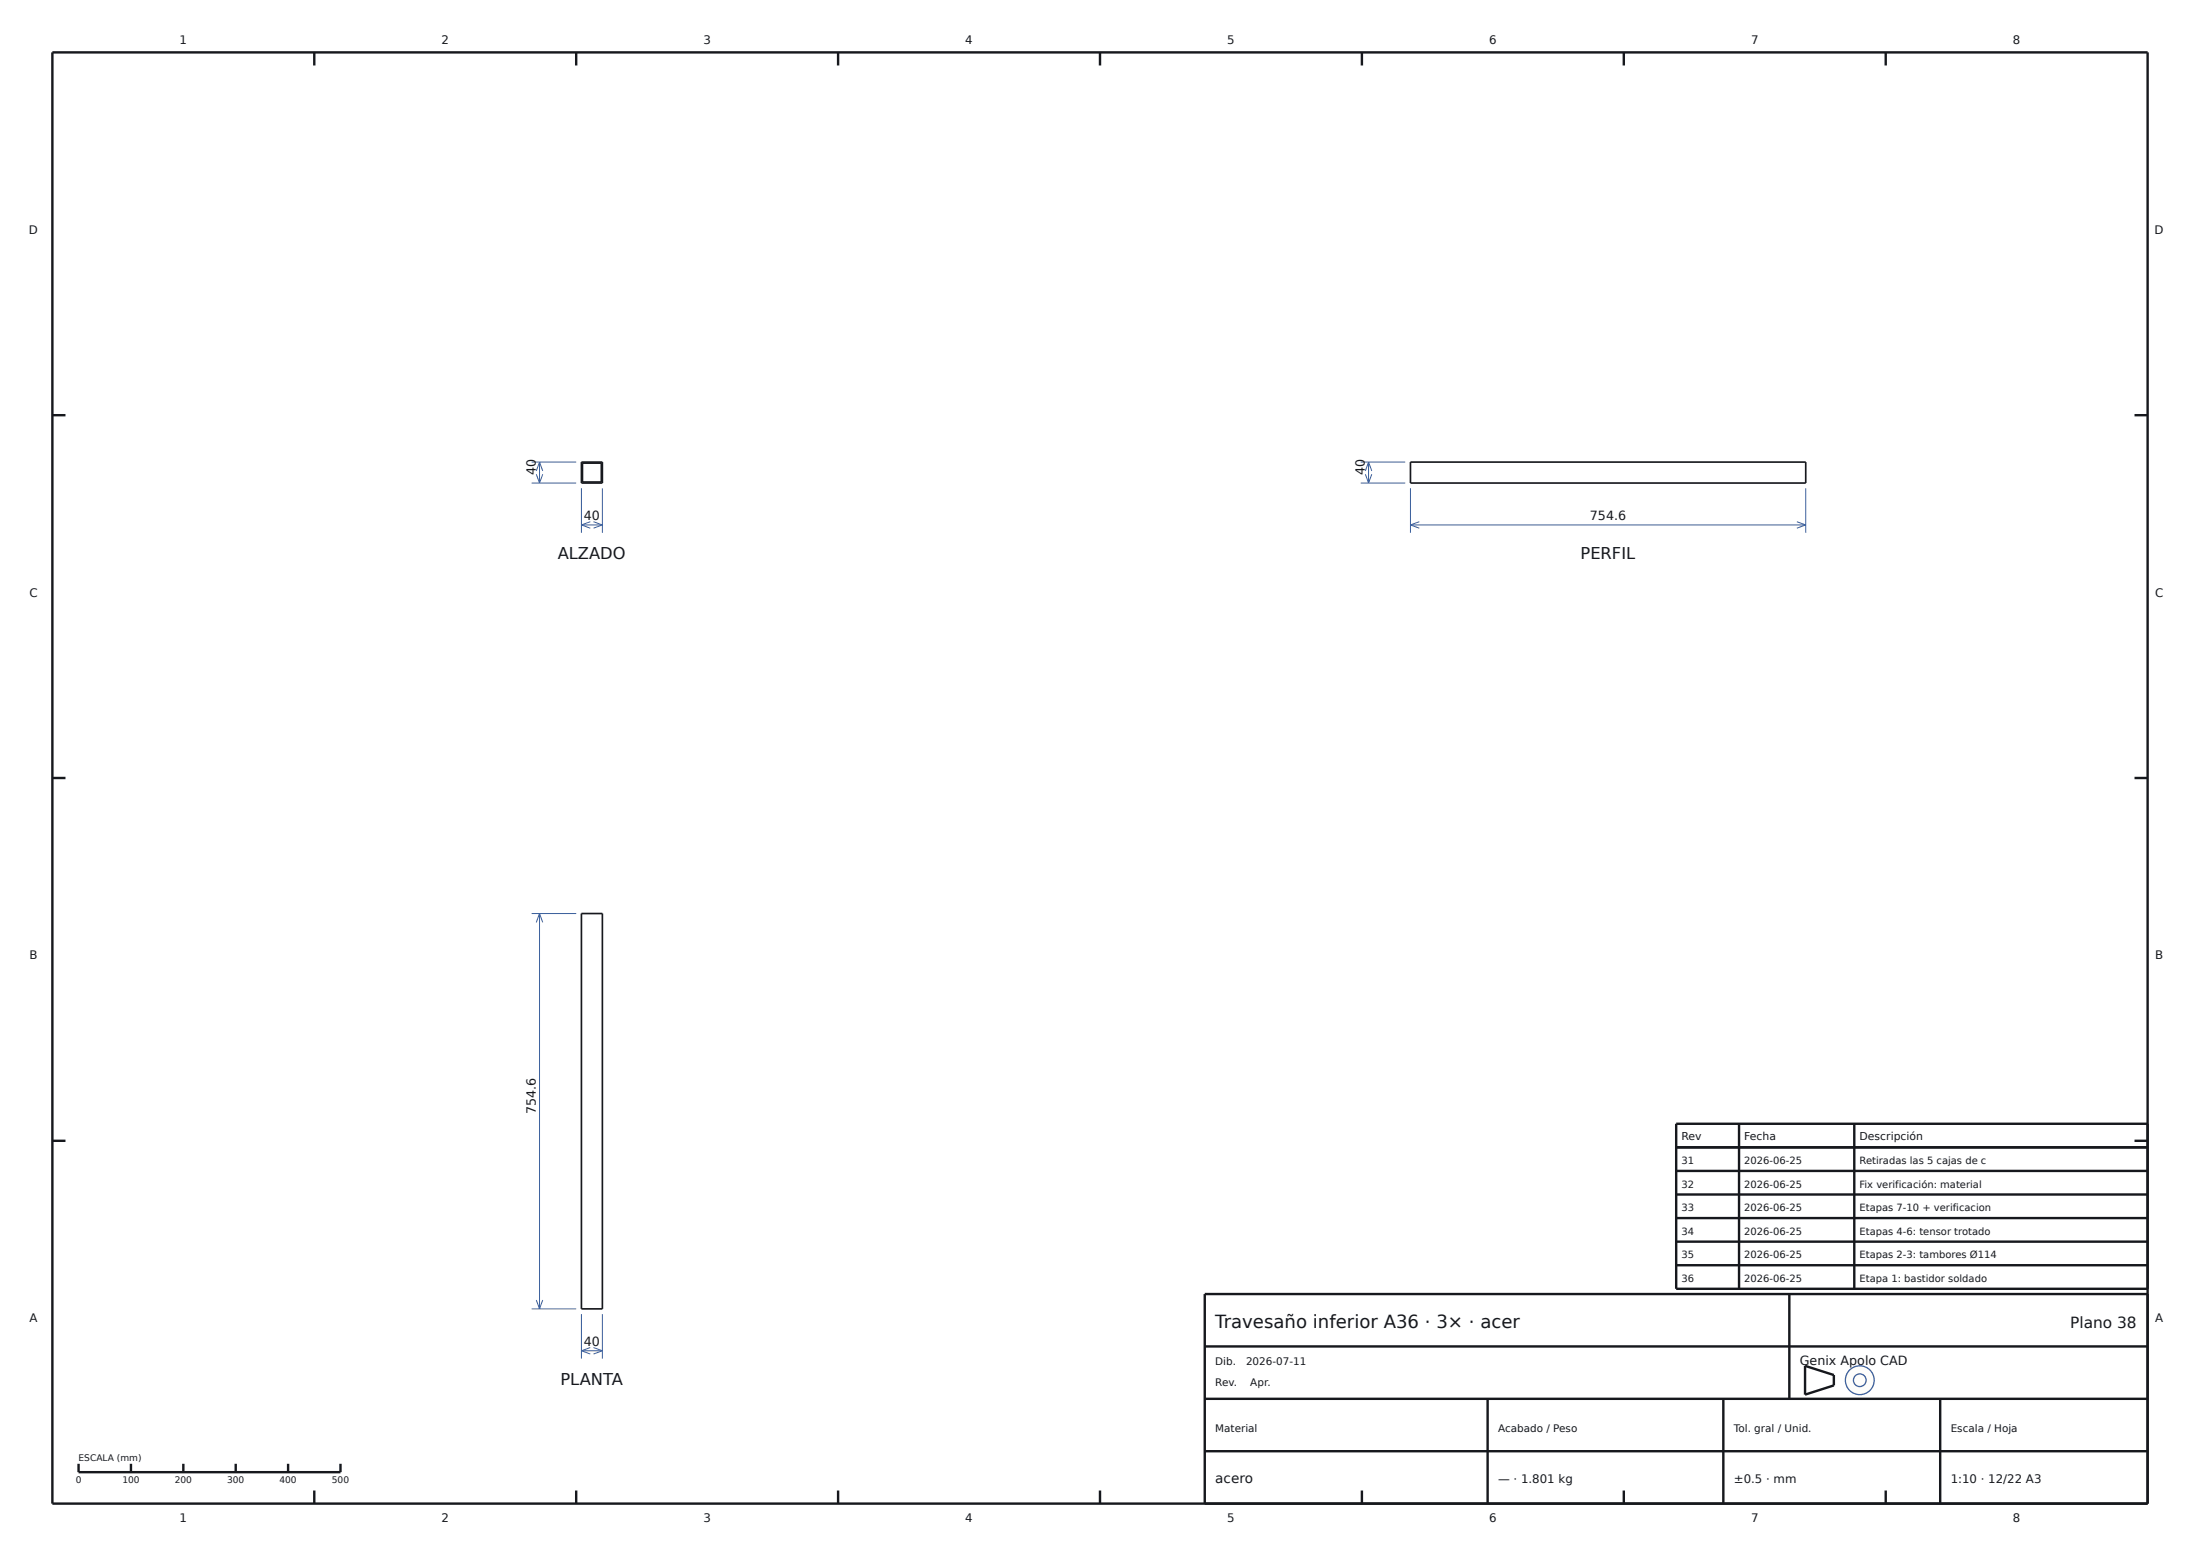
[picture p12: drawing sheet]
<svg xmlns="http://www.w3.org/2000/svg" width="420mm" height="297mm" viewBox="0 0 420 297" stroke-linecap="round" stroke-linejoin="round" font-family="sans-serif">
<g fill="#fdfdfb" stroke="#3a5e9c" stroke-width=".25">
<circle cx="355" cy="263.5" r="2.75"/>
<circle cx="355.1" cy="263.5" r="1.21"/>
</g>
<g fill="none" stroke="#16181d" stroke-width=".46">
<path d="M10 10h400v277h-400zM60 10v2.5M110 10v2.5M160 10v2.5M210 10v2.5M260 10v2.5M310 10v2.5M360 10v2.5M10 79.3h2.5M407.5 79.3h2.5M10 148.5h2.5M407.5 148.5h2.5"/>
<path d="M10 217.8h2.5M320 219h90M332 214.5v31.5M354 214.5v31.5M407.5 217.8h2.5M410 214.5h-90v31.5h90M320 223.5h90M320 228h90M320 232.5h90M320 237h90M230 257h180M320 241.5h90"/>
<path d="M341.6 247v20M410 247h-180v40M15 279.4v1.6h50v-1.6M25 279.4v1.6M35 279.4v1.6M45 279.4v1.6M55 279.4v1.6M230 277h180M230 267h180M284 267v20M329 267v20M344.6 260.7l5.5 1.8v1.9l-5.5 1.8z"/>
<path d="M370.4 267v20M60 284.5v2.5M110 284.5v2.5M160 284.5v2.5M210 284.5v2.5M260 284.5v2.5M310 284.5v2.5M360 284.5v2.5"/>
</g>
<path d="M111 88.2h4v4h-4zM111.2 88.4h3.6v3.6h-3.6zM269.3 88.2h75.4v4h-75.4zM111 174.4h4v75.4h-4z" fill="none" stroke="#16181d" stroke-width=".32"/>
<g fill="none" stroke="#3a5e9c" stroke-width=".19">
<path d="M101.5 92.2h8.5M101.5 88.2h8.5M102.4 90.5l.6 1.7M103 88.2v4M103 88.2l.6 1.7M103 88.2l-.6 1.7M103.6 90.5l-.6 1.7M111 93.2v8.5M112.7 99.6l-1.7 .6M113.3 99.6l1.7 .6M115 93.2v8.5M259.8 92.2h8.5"/>
<path d="M259.8 88.2h8.5M260.7 90.5l.6 1.7M261.3 88.2v4M261.3 88.2l.6 1.7M261.3 88.2l-.6 1.7M261.9 90.5l-.6 1.7M269.3 93.2v8.5M271 99.6l-1.7 .6M343 99.6l1.7 .6M344.7 93.2v8.5M111 100.2h4M111 100.2l1.7 .6"/>
<path d="M115 100.2l-1.7 .6M269.3 100.2h75.4M269.3 100.2l1.7 .6M344.7 100.2l-1.7 .6M101.5 174.4h8.5M103 174.4v75.4M103 174.4l.6 1.7M103 174.4l-.6 1.7M101.5 249.8h8.5M102.4 248.1l.6 1.7M103.6 248.1l-.6 1.7M111 250.8v8.5"/>
<path d="M111 257.8h4M111 257.8l1.7 .6M112.7 257.2l-1.7 .6M113.3 257.2l1.7 .6M115 250.8v8.5M115 257.8l-1.7 .6"/>
</g>
<text font-size="3.5" fill="#16181d" x="232" y="253.4">Travesaño inferior A36 · 3× · acer</text>
<g font-size="3.1" fill="#16181d">
<text x="106.5" y="106.7">ALZADO</text>
<text x="301.7" y="106.7">PERFIL</text>
<text x="107" y="264.3">PLANTA</text>
</g>
<text font-size="2.9" fill="#16181d" x="395.2" y="253.4">Plano 38</text>
<text font-size="2.6" fill="#16181d" x="232" y="283">acero</text>
<g font-size="2.4" fill="#16181d">
<text x="102.3" y="90.7" transform="rotate(-90 102.3 90.7)">40</text>
<text x="260.6" y="90.7" transform="rotate(-90 260.6 90.7)">40</text>
<text x="111.5" y="99.2">40</text>
<text x="303.5" y="99.2">754.6</text>
<text x="102.3" y="212.6" transform="rotate(-90 102.3 212.6)">754.6</text>
<text x="111.5" y="256.8">40</text>
<text x="343.6" y="260.6">Genix Apolo CAD</text>
</g>
<g font-size="2.2" fill="#16181d">
<text x="34.3" y="8.4">1</text>
<text x="84.3" y="8.4">2</text>
<text x="134.3" y="8.4">3</text>
<text x="184.3" y="8.4">4</text>
<text x="234.3" y="8.4">5</text>
<text x="284.3" y="8.4">6</text>
<text x="334.3" y="8.4">7</text>
<text x="384.3" y="8.4">8</text>
<text x="5.5" y="44.6">D</text>
<text x="411.3" y="44.6">D</text>
<text x="5.6" y="113.9">C</text>
<text x="411.4" y="113.9">C</text>
<text x="5.6" y="183.1">B</text>
<text x="411.4" y="183.1">B</text>
<text x="5.6" y="252.4">A</text>
<text x="411.4" y="252.4">A</text>
<text x="286" y="283">— · 1.801 kg</text>
<text x="331" y="283">±0.5 · mm</text>
<text x="372.4" y="283">1:10 · 12/22 A3</text>
<text x="34.3" y="290.6">1</text>
<text x="84.3" y="290.6">2</text>
<text x="134.3" y="290.6">3</text>
<text x="184.3" y="290.6">4</text>
<text x="234.3" y="290.6">5</text>
<text x="284.3" y="290.6">6</text>
<text x="334.3" y="290.6">7</text>
<text x="384.3" y="290.6">8</text>
</g>
<g font-size="2.1" fill="#16181d">
<text x="321" y="217.6">Rev</text>
<text x="333" y="217.6">Fecha</text>
<text x="355" y="217.6">Descripción</text>
</g>
<g font-size="2" fill="#16181d">
<text x="232" y="260.6">Dib.</text>
<text x="237.9" y="260.6">2026-07-11</text>
<text x="232" y="264.6">Rev.</text>
<text x="238.7" y="264.6">Apr.</text>
<text x="232" y="273.4">Material</text>
<text x="286" y="273.4">Acabado / Peso</text>
<text x="331" y="273.4">Tol. gral / Unid.</text>
<text x="372.4" y="273.4">Escala / Hoja</text>
</g>
<g font-size="1.9" fill="#16181d">
<text x="321" y="222.2">31</text>
<text x="321" y="226.7">32</text>
<text x="333" y="222.2">2026-06-25</text>
<text x="333" y="226.7">2026-06-25</text>
<text x="355" y="222.2">Retiradas las 5 cajas de c</text>
<text x="355" y="226.7">Fix verificación: material</text>
<text x="321" y="231.2">33</text>
<text x="333" y="231.2">2026-06-25</text>
<text x="355" y="231.2">Etapas 7-10 + verificacion</text>
<text x="321" y="235.7">34</text>
<text x="333" y="235.7">2026-06-25</text>
<text x="355" y="235.7">Etapas 4-6: tensor trotado</text>
<text x="321" y="240.2">35</text>
<text x="321" y="244.7">36</text>
<text x="333" y="240.2">2026-06-25</text>
<text x="333" y="244.7">2026-06-25</text>
<text x="355" y="240.2">Etapas 2-3: tambores Ø114</text>
<text x="355" y="244.7">Etapa 1: bastidor soldado</text>
</g>
<g font-size="1.7" fill="#16181d">
<text x="15" y="278.8">ESCALA (mm)</text>
<text x="14.5" y="283">0</text>
<text x="23.4" y="283">100</text>
<text x="33.4" y="283">200</text>
<text x="43.4" y="283">300</text>
<text x="53.4" y="283">400</text>
<text x="63.4" y="283">500</text>
</g>
</svg>
